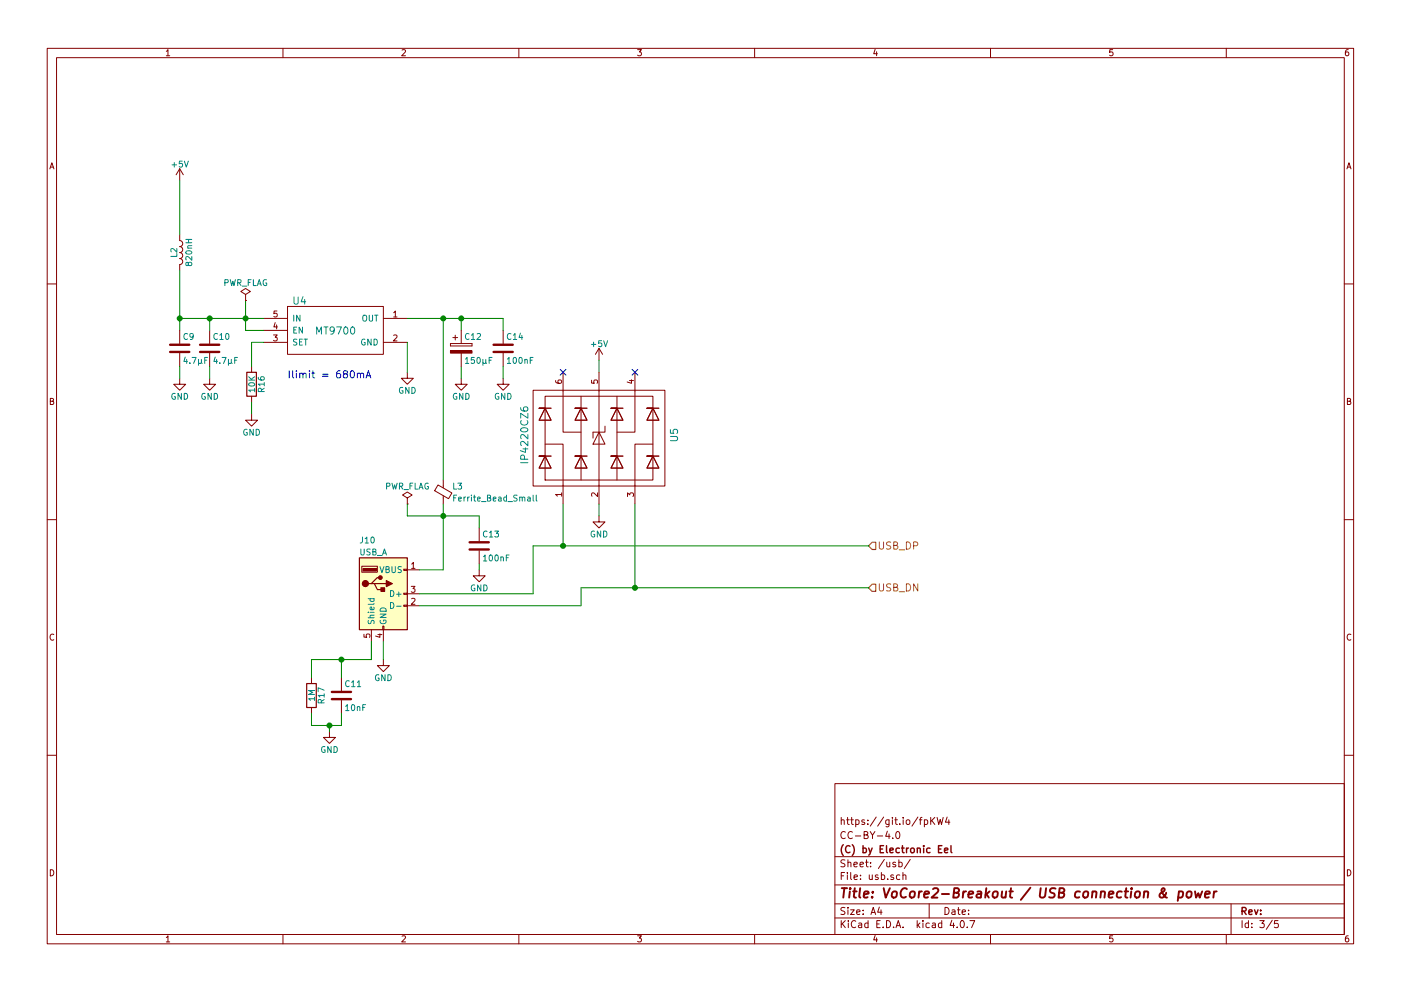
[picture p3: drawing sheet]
EESchema Schematic File Version 2
LIBS:power
LIBS:device
LIBS:switches
LIBS:relays
LIBS:motors
LIBS:transistors
LIBS:conn
LIBS:linear
LIBS:regul
LIBS:74xx
LIBS:cmos4000
LIBS:adc-dac
LIBS:memory
LIBS:xilinx
LIBS:microcontrollers
LIBS:dsp
LIBS:microchip
LIBS:analog_switches
LIBS:motorola
LIBS:texas
LIBS:intel
LIBS:audio
LIBS:interface
LIBS:digital-audio
LIBS:philips
LIBS:display
LIBS:cypress
LIBS:siliconi
LIBS:opto
LIBS:atmel
LIBS:contrib
LIBS:valves
LIBS:win
LIBS:hr911105_rj45
LIBS:ip4220cz6
LIBS:74xgxx
LIBS:tm-kicad-lib
LIBS:mt9700
LIBS:lm75
LIBS:SY8113B
LIBS:rv-8803
LIBS:solderbridge
LIBS:vocore-breakout-cache
EELAYER 25 0
EELAYER END
$Descr A4 11693 8268
encoding utf-8
Sheet 3 5
Title "VoCore2-Breakout / USB connection & power"
Date ""
Rev ""
Comp "(C) by Electronic Eel"
Comment1 "CC-BY-4.0"
Comment2 "https://git.io/fpKW4"
Comment3 ""
Comment4 ""
$EndDescr
Text HLabel 7250 4550 2    60   Input ~ 0
USB_DP
Text HLabel 7250 4900 2    60   Input ~ 0
USB_DN
$Comp
L USB_A J10
U 1 1
P 3200 4950
F 0 "J10" H 3000 5400 50  0000 L CNN
F 1 "USB_A" H 3000 5300 50  0000 L CNN
F 2 "modules:USB_A_Vertical_THT" H 3350 4900 50  0001 C CNN
F 3 "" H 3350 4900 50  0001 C CNN
	1    3200 4950
	1    0    0    -1  
$EndComp
$Comp
L IP4220CZ6 U5
U 1 1
P 4875 3625
F 0 "U5" H 4875 2875 60  0000 C CNN
F 1 "IP4220CZ6" H 4875 4125 60  0000 C CNN
F 2 "modules:SOT-23-6" H 4875 3625 60  0001 C CNN
F 3 "" H 4875 3625 60  0001 C CNN
	1    4875 3625
	0    -1   -1   0   
$EndComp
$Comp
L GND #PWR044
U 1 1
P 5000 4300
F 0 "#PWR044" H 5000 4050 50  0001 C CNN
F 1 "GND" H 5000 4150 50  0000 C CNN
F 2 "" H 5000 4300 50  0001 C CNN
F 3 "" H 5000 4300 50  0001 C CNN
	1    5000 4300
	1    0    0    -1  
$EndComp
Wire Wire Line
	5000 4300 5000 4200
$Comp
L +5V #PWR045
U 1 1
P 5000 3000
F 0 "#PWR045" H 5000 2850 50  0001 C CNN
F 1 "+5V" H 5000 3140 50  0000 C CNN
F 2 "" H 5000 3000 50  0001 C CNN
F 3 "" H 5000 3000 50  0001 C CNN
	1    5000 3000
	1    0    0    -1  
$EndComp
Wire Wire Line
	5000 3100 5000 3000
NoConn ~ 5300 3100
NoConn ~ 4700 3100
Wire Wire Line
	3500 4950 4450 4950
Wire Wire Line
	4450 4950 4450 4550
Wire Wire Line
	4450 4550 7250 4550
Wire Wire Line
	3500 5050 4850 5050
Wire Wire Line
	4850 5050 4850 4900
Wire Wire Line
	4850 4900 7250 4900
Wire Wire Line
	4700 4200 4700 4550
Connection ~ 4700 4550
Wire Wire Line
	5300 4200 5300 4900
Connection ~ 5300 4900
$Comp
L GND #PWR046
U 1 1
P 3200 5500
F 0 "#PWR046" H 3200 5250 50  0001 C CNN
F 1 "GND" H 3200 5350 50  0000 C CNN
F 2 "" H 3200 5500 50  0001 C CNN
F 3 "" H 3200 5500 50  0001 C CNN
	1    3200 5500
	1    0    0    -1  
$EndComp
Wire Wire Line
	3200 5500 3200 5350
$Comp
L C C11
U 1 1
P 2850 5800
F 0 "C11" H 2875 5900 50  0000 L CNN
F 1 "10nF" H 2875 5700 50  0000 L CNN
F 2 "modules:SMD0603-wide-C" H 2888 5650 50  0001 C CNN
F 3 "" H 2850 5800 50  0001 C CNN
	1    2850 5800
	1    0    0    -1  
$EndComp
$Comp
L R R17
U 1 1
P 2600 5800
F 0 "R17" V 2680 5800 50  0000 C CNN
F 1 "1M" V 2600 5800 50  0000 C CNN
F 2 "modules:SMD0603-wide-R" V 2530 5800 50  0001 C CNN
F 3 "" H 2600 5800 50  0001 C CNN
	1    2600 5800
	1    0    0    -1  
$EndComp
$Comp
L GND #PWR047
U 1 1
P 2750 6100
F 0 "#PWR047" H 2750 5850 50  0001 C CNN
F 1 "GND" H 2750 5950 50  0000 C CNN
F 2 "" H 2750 6100 50  0001 C CNN
F 3 "" H 2750 6100 50  0001 C CNN
	1    2750 6100
	1    0    0    -1  
$EndComp
Wire Wire Line
	2750 6100 2750 6050
Wire Wire Line
	2600 6050 2850 6050
Wire Wire Line
	2600 6050 2600 5950
Wire Wire Line
	2850 6050 2850 5950
Connection ~ 2750 6050
Wire Wire Line
	3100 5500 3100 5350
Wire Wire Line
	2600 5500 3100 5500
Wire Wire Line
	2850 5500 2850 5650
Wire Wire Line
	2600 5500 2600 5650
Connection ~ 2850 5500
$Comp
L MT9700 U4
U 1 1
P 2800 2750
F 0 "U4" H 2500 3000 60  0000 C CNN
F 1 "MT9700" H 2800 2750 60  0000 C CNN
F 2 "modules:SOT-23-5" H 2800 2750 60  0001 C CNN
F 3 "" H 2800 2750 60  0000 C CNN
	1    2800 2750
	1    0    0    -1  
$EndComp
$Comp
L +5V #PWR048
U 1 1
P 1500 1500
F 0 "#PWR048" H 1500 1350 50  0001 C CNN
F 1 "+5V" H 1500 1640 50  0000 C CNN
F 2 "" H 1500 1500 50  0001 C CNN
F 3 "" H 1500 1500 50  0001 C CNN
	1    1500 1500
	1    0    0    -1  
$EndComp
$Comp
L GND #PWR049
U 1 1
P 3400 3100
F 0 "#PWR049" H 3400 2850 50  0001 C CNN
F 1 "GND" H 3400 2950 50  0000 C CNN
F 2 "" H 3400 3100 50  0001 C CNN
F 3 "" H 3400 3100 50  0001 C CNN
	1    3400 3100
	1    0    0    -1  
$EndComp
Wire Wire Line
	3400 3100 3400 2850
Wire Wire Line
	3700 4750 3500 4750
$Comp
L GND #PWR050
U 1 1
P 3850 3150
F 0 "#PWR050" H 3850 2900 50  0001 C CNN
F 1 "GND" H 3850 3000 50  0000 C CNN
F 2 "" H 3850 3150 50  0001 C CNN
F 3 "" H 3850 3150 50  0001 C CNN
	1    3850 3150
	1    0    0    -1  
$EndComp
Wire Wire Line
	3850 3150 3850 3050
Wire Wire Line
	3850 2650 3850 2750
Connection ~ 3700 2650
Wire Wire Line
	2050 2750 2200 2750
Wire Wire Line
	2050 2500 2050 2750
Connection ~ 2050 2650
$Comp
L R R16
U 1 1
P 2100 3200
F 0 "R16" V 2180 3200 50  0000 C CNN
F 1 "10K" V 2100 3200 50  0000 C CNN
F 2 "modules:SMD0603-wide-R" V 2030 3200 50  0001 C CNN
F 3 "" H 2100 3200 50  0001 C CNN
	1    2100 3200
	1    0    0    -1  
$EndComp
$Comp
L GND #PWR051
U 1 1
P 2100 3450
F 0 "#PWR051" H 2100 3200 50  0001 C CNN
F 1 "GND" H 2100 3300 50  0000 C CNN
F 2 "" H 2100 3450 50  0001 C CNN
F 3 "" H 2100 3450 50  0001 C CNN
	1    2100 3450
	1    0    0    -1  
$EndComp
Wire Wire Line
	2200 2850 2100 2850
Wire Wire Line
	2100 2850 2100 3050
Wire Wire Line
	2100 3350 2100 3450
$Comp
L Ferrite_Bead_Small L3
U 1 1
P 3700 4100
F 0 "L3" H 3775 4150 50  0000 L CNN
F 1 "Ferrite_Bead_Small" H 3775 4050 50  0000 L CNN
F 2 "modules:SMD0805-wide" V 3630 4100 50  0001 C CNN
F 3 "" H 3700 4100 50  0001 C CNN
	1    3700 4100
	1    0    0    -1  
$EndComp
$Comp
L C C13
U 1 1
P 4000 4550
F 0 "C13" H 4025 4650 50  0000 L CNN
F 1 "100nF" H 4025 4450 50  0000 L CNN
F 2 "modules:SMD0603-wide-C" H 4038 4400 50  0001 C CNN
F 3 "" H 4000 4550 50  0001 C CNN
	1    4000 4550
	1    0    0    -1  
$EndComp
Wire Wire Line
	3700 4750 3700 4200
Wire Wire Line
	3700 4000 3700 2650
Wire Wire Line
	4000 4300 4000 4400
Wire Wire Line
	3400 4300 4000 4300
Connection ~ 3700 4300
$Comp
L GND #PWR052
U 1 1
P 4000 4750
F 0 "#PWR052" H 4000 4500 50  0001 C CNN
F 1 "GND" H 4000 4600 50  0000 C CNN
F 2 "" H 4000 4750 50  0001 C CNN
F 3 "" H 4000 4750 50  0001 C CNN
	1    4000 4750
	1    0    0    -1  
$EndComp
Wire Wire Line
	4000 4750 4000 4700
$Comp
L C C10
U 1 1
P 1750 2900
F 0 "C10" H 1775 3000 50  0000 L CNN
F 1 "4.7µF" H 1775 2800 50  0000 L CNN
F 2 "modules:SMD0805-wide-C" H 1788 2750 50  0001 C CNN
F 3 "" H 1750 2900 50  0001 C CNN
	1    1750 2900
	1    0    0    -1  
$EndComp
$Comp
L GND #PWR053
U 1 1
P 1750 3150
F 0 "#PWR053" H 1750 2900 50  0001 C CNN
F 1 "GND" H 1750 3000 50  0000 C CNN
F 2 "" H 1750 3150 50  0001 C CNN
F 3 "" H 1750 3150 50  0001 C CNN
	1    1750 3150
	1    0    0    -1  
$EndComp
Wire Wire Line
	1750 3150 1750 3050
Wire Wire Line
	1750 2750 1750 2650
Connection ~ 1750 2650
Text Notes 2400 3150 0    60   ~ 0
Ilimit = 680mA
Wire Wire Line
	3400 2650 4200 2650
$Comp
L CP C12
U 1 1
P 3850 2900
F 0 "C12" H 3875 3000 50  0000 L CNN
F 1 "150µF" H 3875 2800 50  0000 L CNN
F 2 "Capacitors_THT:CP_Radial_D6.3mm_P2.50mm" H 3888 2750 50  0001 C CNN
F 3 "" H 3850 2900 50  0001 C CNN
	1    3850 2900
	1    0    0    -1  
$EndComp
Wire Wire Line
	2200 2650 1500 2650
$Comp
L C C14
U 1 1
P 4200 2900
F 0 "C14" H 4225 3000 50  0000 L CNN
F 1 "100nF" H 4225 2800 50  0000 L CNN
F 2 "modules:SMD0603-wide-C" H 4238 2750 50  0001 C CNN
F 3 "" H 4200 2900 50  0001 C CNN
	1    4200 2900
	1    0    0    -1  
$EndComp
$Comp
L GND #PWR054
U 1 1
P 4200 3150
F 0 "#PWR054" H 4200 2900 50  0001 C CNN
F 1 "GND" H 4200 3000 50  0000 C CNN
F 2 "" H 4200 3150 50  0001 C CNN
F 3 "" H 4200 3150 50  0001 C CNN
	1    4200 3150
	1    0    0    -1  
$EndComp
Wire Wire Line
	4200 3150 4200 3050
Wire Wire Line
	4200 2650 4200 2750
Connection ~ 3850 2650
$Comp
L L L2
U 1 1
P 1500 2100
F 0 "L2" V 1450 2100 50  0000 C CNN
F 1 "820nH" V 1575 2100 50  0000 C CNN
F 2 "modules:SMD0805-wide" H 1500 2100 50  0001 C CNN
F 3 "" H 1500 2100 50  0001 C CNN
	1    1500 2100
	1    0    0    -1  
$EndComp
Wire Wire Line
	1500 1950 1500 1500
Wire Wire Line
	1500 2250 1500 2750
$Comp
L C C9
U 1 1
P 1500 2900
F 0 "C9" H 1525 3000 50  0000 L CNN
F 1 "4.7µF" H 1525 2800 50  0000 L CNN
F 2 "modules:SMD0805-wide-C" H 1538 2750 50  0001 C CNN
F 3 "" H 1500 2900 50  0001 C CNN
	1    1500 2900
	1    0    0    -1  
$EndComp
$Comp
L GND #PWR055
U 1 1
P 1500 3150
F 0 "#PWR055" H 1500 2900 50  0001 C CNN
F 1 "GND" H 1500 3000 50  0000 C CNN
F 2 "" H 1500 3150 50  0001 C CNN
F 3 "" H 1500 3150 50  0001 C CNN
	1    1500 3150
	1    0    0    -1  
$EndComp
Connection ~ 1500 2650
Wire Wire Line
	1500 3050 1500 3150
$Comp
L PWR_FLAG #FLG056
U 1 1
P 2050 2500
F 0 "#FLG056" H 2050 2575 50  0001 C CNN
F 1 "PWR_FLAG" H 2050 2650 50  0000 C CNN
F 2 "" H 2050 2500 50  0001 C CNN
F 3 "" H 2050 2500 50  0001 C CNN
	1    2050 2500
	1    0    0    -1  
$EndComp
$Comp
L PWR_FLAG #FLG057
U 1 1
P 3400 4200
F 0 "#FLG057" H 3400 4275 50  0001 C CNN
F 1 "PWR_FLAG" H 3400 4350 50  0000 C CNN
F 2 "" H 3400 4200 50  0001 C CNN
F 3 "" H 3400 4200 50  0001 C CNN
	1    3400 4200
	1    0    0    -1  
$EndComp
Wire Wire Line
	3400 4300 3400 4200
$EndSCHEMATC
